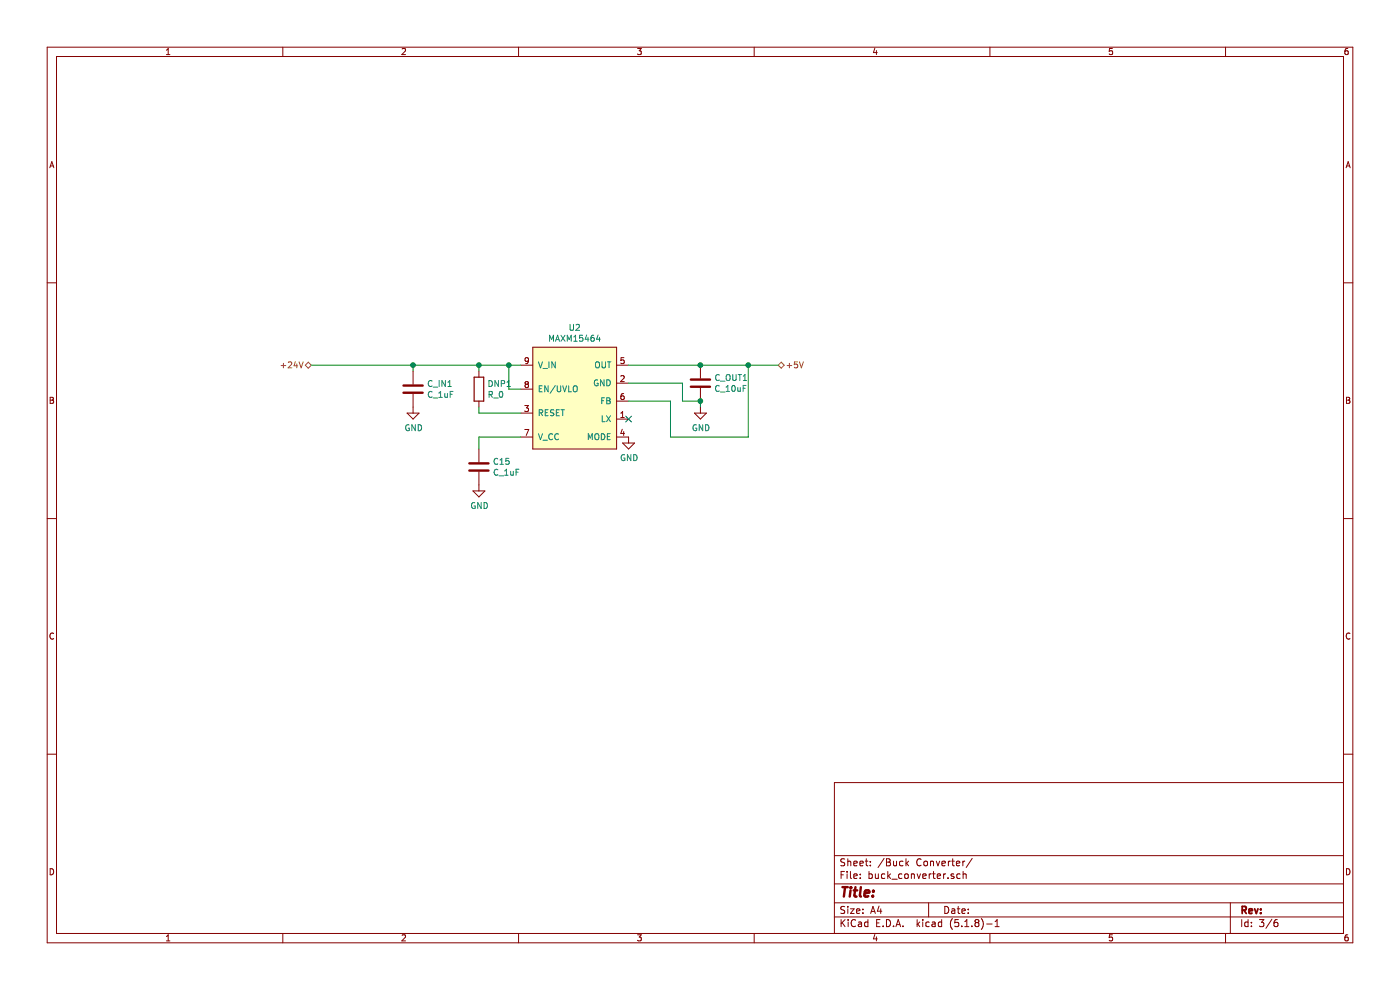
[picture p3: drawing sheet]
EESchema Schematic File Version 4
EELAYER 30 0
EELAYER END
$Descr A4 11693 8268
encoding utf-8
Sheet 3 6
Title ""
Date ""
Rev ""
Comp ""
Comment1 ""
Comment2 ""
Comment3 ""
Comment4 ""
$EndDescr
$Comp
L formula:C_1uF C_IN1
U 1 1
P 3450 3300
F 0 "C_IN1" H 3565 3396 50  0000 L CNN
F 1 "C_1uF" H 3565 3305 50  0000 L CNN
F 2 "footprints:C_0805_OEM" H 3488 3900 50  0001 C CNN
F 3 "https://www.yageo.com/upload/media/product/productsearch/datasheet/mlcc/UPY-GPHC_Y5V_6.3V-to-50V_9.pdf" H 3475 4150 50  0001 C CNN
F 4 "https://www.digikey.com/product-detail/en/yageo/CC0805ZKY5V9BB105/311-1909-1-ND/5195811#images" H 3875 3800 60  0001 C CNN "PurchasingLink"
	1    3450 3300
	1    0    0    -1  
$EndComp
$Comp
L formula:C_1uF C15
U 1 1
P 4000 3950
F 0 "C15" H 4115 4046 50  0000 L CNN
F 1 "C_1uF" H 4115 3955 50  0000 L CNN
F 2 "footprints:C_0805_OEM" H 4038 4550 50  0001 C CNN
F 3 "https://www.yageo.com/upload/media/product/productsearch/datasheet/mlcc/UPY-GPHC_Y5V_6.3V-to-50V_9.pdf" H 4025 4800 50  0001 C CNN
F 4 "https://www.digikey.com/product-detail/en/yageo/CC0805ZKY5V9BB105/311-1909-1-ND/5195811#images" H 4425 4450 60  0001 C CNN "PurchasingLink"
	1    4000 3950
	1    0    0    -1  
$EndComp
$Comp
L power:GND #PWR013
U 1 1
P 4000 4050
F 0 "#PWR013" H 4000 3800 50  0001 C CNN
F 1 "GND" H 4005 3877 50  0000 C CNN
F 2 "" H 4000 4050 50  0001 C CNN
F 3 "" H 4000 4050 50  0001 C CNN
	1    4000 4050
	1    0    0    -1  
$EndComp
$Comp
L power:GND #PWR012
U 1 1
P 3450 3400
F 0 "#PWR012" H 3450 3150 50  0001 C CNN
F 1 "GND" H 3455 3227 50  0000 C CNN
F 2 "" H 3450 3400 50  0001 C CNN
F 3 "" H 3450 3400 50  0001 C CNN
	1    3450 3400
	1    0    0    -1  
$EndComp
$Comp
L power:GND #PWR015
U 1 1
P 5850 3400
F 0 "#PWR015" H 5850 3150 50  0001 C CNN
F 1 "GND" H 5855 3227 50  0000 C CNN
F 2 "" H 5850 3400 50  0001 C CNN
F 3 "" H 5850 3400 50  0001 C CNN
	1    5850 3400
	1    0    0    -1  
$EndComp
$Comp
L formula:C_10uF C_OUT1
U 1 1
P 5850 3250
F 0 "C_OUT1" H 5965 3346 50  0000 L CNN
F 1 "C_10uF" H 5965 3255 50  0000 L CNN
F 2 "footprints:C_0805_OEM" H 5888 3850 50  0001 C CNN
F 3 "http://www.samsungsem.com/kr/support/product-search/mlcc/__icsFiles/afieldfile/2018/06/20/CL21A106KPFNNNE.pdf" H 5875 4100 50  0001 C CNN
F 4 "DK" H 5850 3300 60  0001 C CNN "MFN"
F 5 "1276-1052-1-ND" H 5850 4000 60  0001 C CNN "MPN"
F 6 "https://www.digikey.com/product-detail/en/samsung-electro-mechanics/CL21A106KPFNNNE/1276-1052-1-ND/3889138" H 6275 3750 60  0001 C CNN "PurchasingLink"
	1    5850 3250
	1    0    0    -1  
$EndComp
Wire Wire Line
	5850 3400 5850 3350
Wire Wire Line
	5700 3350 5700 3200
Wire Wire Line
	5850 3350 5700 3350
Connection ~ 5850 3350
Wire Wire Line
	5600 3350 5600 3650
Wire Wire Line
	6250 3650 6250 3050
Wire Wire Line
	3450 3050 3450 3100
$Comp
L power:GND #PWR014
U 1 1
P 5250 3650
F 0 "#PWR014" H 5250 3400 50  0001 C CNN
F 1 "GND" H 5255 3477 50  0000 C CNN
F 2 "" H 5250 3650 50  0001 C CNN
F 3 "" H 5250 3650 50  0001 C CNN
	1    5250 3650
	1    0    0    -1  
$EndComp
Wire Wire Line
	4350 3250 4250 3250
Wire Wire Line
	4250 3250 4250 3050
Wire Wire Line
	4250 3050 4350 3050
Connection ~ 5850 3050
Wire Wire Line
	5250 3050 5850 3050
Connection ~ 6250 3050
Wire Wire Line
	6250 3050 6500 3050
Wire Wire Line
	5850 3050 6250 3050
Wire Wire Line
	5250 3350 5600 3350
Wire Wire Line
	5250 3200 5700 3200
Wire Wire Line
	5600 3650 6250 3650
$Comp
L formula:R_0 DNP1
U 1 1
P 4000 3250
F 0 "DNP1" H 4070 3296 50  0000 L CNN
F 1 "R_0" H 4070 3205 50  0000 L CNN
F 2 "footprints:R_0603_1608Metric" H 3930 3250 50  0001 C CNN
F 3 "http://industrial.panasonic.com/www-cgi/jvcr13pz.cgi?E+PZ+3+AOA0001+ERJ3GEY0R00V+7+WW" H 4080 3250 50  0001 C CNN
F 4 "DK" H 4000 3250 60  0001 C CNN "MFN"
F 5 "P0.0GCT-ND" H 4000 3250 60  0001 C CNN "MPN"
F 6 "https://www.digikey.com/product-detail/en/panasonic-electronic-components/ERJ-3GEY0R00V/P0.0GCT-ND/134711" H 4480 3650 60  0001 C CNN "PurchasingLink"
	1    4000 3250
	1    0    0    -1  
$EndComp
Wire Wire Line
	4000 3750 4000 3650
Wire Wire Line
	4000 3650 4350 3650
Wire Wire Line
	4000 3400 4000 3450
Wire Wire Line
	4000 3450 4350 3450
Wire Wire Line
	3450 3050 4000 3050
Connection ~ 4250 3050
Wire Wire Line
	4000 3100 4000 3050
Connection ~ 4000 3050
Wire Wire Line
	4000 3050 4250 3050
Text HLabel 6500 3050 2    50   BiDi ~ 0
+5V
Wire Wire Line
	3450 3050 2600 3050
Connection ~ 3450 3050
Text HLabel 2600 3050 0    50   BiDi ~ 0
+24V
NoConn ~ 5250 3500
$Comp
L formula:MAXM15464 U2
U 1 1
P 4800 3300
F 0 "U2" H 4800 3865 50  0000 C CNN
F 1 "MAXM15464" H 4800 3774 50  0000 C CNN
F 2 "footprints:MAXM15464" H 4800 3900 50  0001 C CNN
F 3 "https://media.digikey.com/pdf/Data%20Sheets/Maxim%20PDFs/MAXM15462-64_Rev4_10-26-18.pdf" H 4800 3900 50  0001 C CNN
F 4 "https://www.digikey.com/en/products/detail/maxim-integrated/MAXM15464AMB/10209895" H 4800 3300 50  0001 C CNN "Purchasing Link"
F 5 "Maxim Integrated" H 4800 3300 50  0001 C CNN "Manufacturer"
F 6 "MAXM15464AMB+" H 4800 3300 50  0001 C CNN "MPN"
	1    4800 3300
	1    0    0    -1  
$EndComp
$EndSCHEMATC
